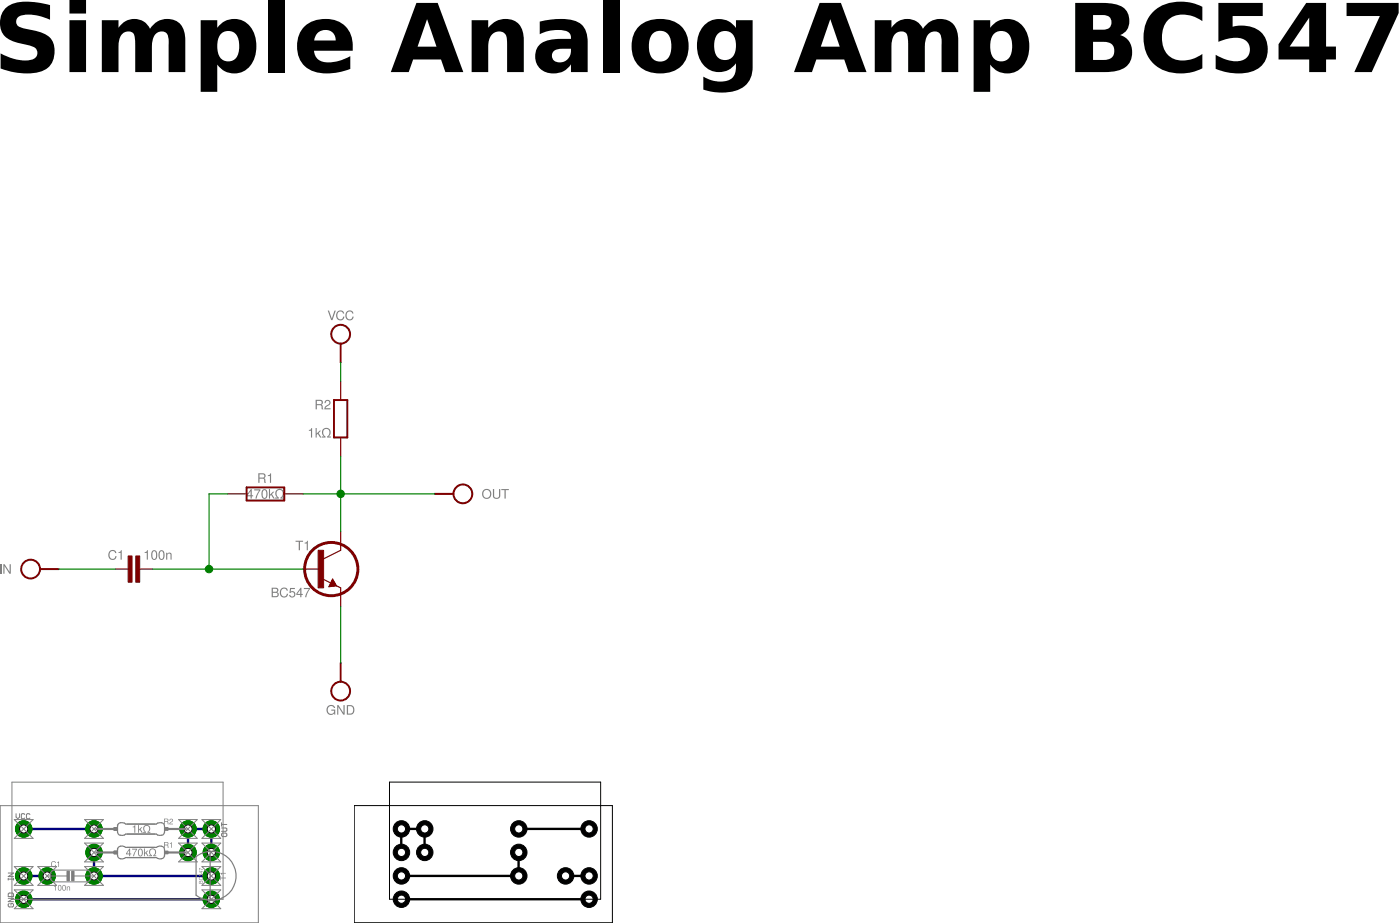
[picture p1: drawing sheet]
<?xml version="1.0" encoding="utf-8"?>
<!DOCTYPE eagle SYSTEM "eagle.dtd">
<eagle version="7.2.0">
<drawing>
<settings>
<setting alwaysvectorfont="no"/>
<setting verticaltext="up"/>
</settings>
<grid distance="0.05" unitdist="inch" unit="inch" style="lines" multiple="2" display="yes" altdistance="4" altunitdist="inch" altunit="inch"/>
<schematic xreflabel="%F%N/%S" xrefpart="/%S.%C%R">
<libraries>
<library name="t">
<symbols>
<symbol name="NPN">
<wire x1="2.54" y1="2.54" x2="0.0635" y2="1.30175" width="0.1524" layer="94"/>
<wire x1="1.4605" y1="-1.36525" x2="1.9685" y2="-2.25425" width="0.1524" layer="94"/>
<wire x1="1.9685" y1="-2.25425" x2="0.9525" y2="-2.38125" width="0.1524" layer="94"/>
<wire x1="0.9525" y1="-2.38125" x2="1.4605" y2="-1.36525" width="0.1524" layer="94"/>
<wire x1="2.54" y1="-2.54" x2="1.9685" y2="-2.25425" width="0.1524" layer="94"/>
<wire x1="1.9685" y1="-2.25425" x2="0.308" y2="-1.424" width="0.1524" layer="94"/>
<wire x1="1.2065" y1="-2.25425" x2="1.778" y2="-2.19075" width="0.3048" layer="94"/>
<wire x1="1.778" y1="-2.19075" x2="1.4605" y2="-1.61925" width="0.3048" layer="94"/>
<wire x1="1.4605" y1="-1.61925" x2="1.2065" y2="-2.12725" width="0.254" layer="94"/>
<wire x1="1.2065" y1="-2.12725" x2="1.5875" y2="-2.12725" width="0.254" layer="94"/>
<wire x1="1.5875" y1="-2.12725" x2="1.4605" y2="-1.87325" width="0.254" layer="94"/>
<text x="-1.524" y="2.54" size="1.27" layer="95" ratio="10" align="bottom-right">&gt;NAME</text>
<text x="-1.524" y="-2.54" size="1.27" layer="96" ratio="10" align="top-right">&gt;VALUE</text>
<rectangle x1="-0.508" y1="-2.54" x2="0.254" y2="2.54" layer="94"/>
<pin name="B" x="-2.54" y="0" visible="off" length="short" direction="pas" swaplevel="1"/>
<pin name="E" x="2.54" y="-5.08" visible="off" length="short" direction="pas" swaplevel="3" rot="R90"/>
<pin name="C" x="2.54" y="5.08" visible="off" length="short" direction="pas" swaplevel="2" rot="R270"/>
<circle x="1.27" y="0" radius="3.5921" width="0.381" layer="94"/>
</symbol>
</symbols>
<devicesets>
<deviceset name="BC547" prefix="T">
<gates>
<gate name="1" symbol="NPN" x="0" y="0"/>
</gates>
<devices>
<device name="" package="TO92-CBE">
<connects>
<connect gate="1" pin="B" pad="B"/>
<connect gate="1" pin="C" pad="C"/>
<connect gate="1" pin="E" pad="E"/>
</connects>
<technologies>
<technology name=""/>
</technologies>
</device>
<device name="-A" package="TO92-CBE-A">
<connects>
<connect gate="1" pin="B" pad="B"/>
<connect gate="1" pin="C" pad="C"/>
<connect gate="1" pin="E" pad="E"/>
</connects>
<technologies>
<technology name=""/>
</technologies>
</device>
</devices>
</deviceset>
</devicesets>
</library>
<library name="r">
<symbols>
<symbol name="R-H">
<text x="0" y="1.4986" size="1.27" layer="95" align="bottom-center">&gt;NAME</text>
<pin name="2" x="5.08" y="0" visible="off" length="short" direction="pas" swaplevel="1" rot="R180"/>
<pin name="1" x="-5.08" y="0" visible="off" length="short" direction="pas" swaplevel="1"/>
<wire x1="-2.54" y1="-0.889" x2="2.54" y2="-0.889" width="0.254" layer="94"/>
<wire x1="2.54" y1="0.889" x2="-2.54" y2="0.889" width="0.254" layer="94"/>
<wire x1="2.54" y1="-0.889" x2="2.54" y2="0.889" width="0.254" layer="94"/>
<wire x1="-2.54" y1="-0.889" x2="-2.54" y2="0.889" width="0.254" layer="94"/>
<text x="0" y="0" size="1.27" layer="96" rot="R180" align="center">&gt;VALUE</text>
</symbol>
<symbol name="R">
<pin name="2" x="5.08" y="0" visible="off" length="short" direction="pas" swaplevel="1" rot="R180"/>
<pin name="1" x="-5.08" y="0" visible="off" length="short" direction="pas" swaplevel="1"/>
<wire x1="-2.54" y1="-0.889" x2="2.54" y2="-0.889" width="0.254" layer="94"/>
<wire x1="2.54" y1="0.889" x2="-2.54" y2="0.889" width="0.254" layer="94"/>
<wire x1="2.54" y1="-0.889" x2="2.54" y2="0.889" width="0.254" layer="94"/>
<wire x1="-2.54" y1="-0.889" x2="-2.54" y2="0.889" width="0.254" layer="94"/>
<text x="1.27" y="1.27" size="1.27" layer="95" rot="R270" align="bottom-right">&gt;NAME</text>
<text x="-1.27" y="1.27" size="1.27" layer="96" rot="R270" align="top-right">&gt;VALUE</text>
</symbol>
</symbols>
<devicesets>
<deviceset name="R-H" prefix="R" uservalue="yes">
<gates>
<gate name="1" symbol="R-H" x="0" y="0"/>
</gates>
<devices>
<device name="0202/10" package="0202/10">
<connects>
<connect gate="1" pin="1" pad="1"/>
<connect gate="1" pin="2" pad="2"/>
</connects>
<technologies>
<technology name=""/>
</technologies>
</device>
<device name="0202/10-V" package="0202/10-V">
<connects>
<connect gate="1" pin="1" pad="1"/>
<connect gate="1" pin="2" pad="2"/>
</connects>
<technologies>
<technology name=""/>
</technologies>
</device>
<device name="0202/12" package="0202/12">
<connects>
<connect gate="1" pin="1" pad="1"/>
<connect gate="1" pin="2" pad="2"/>
</connects>
<technologies>
<technology name=""/>
</technologies>
</device>
<device name="0202/15" package="0202/15">
<connects>
<connect gate="1" pin="1" pad="1"/>
<connect gate="1" pin="2" pad="2"/>
</connects>
<technologies>
<technology name=""/>
</technologies>
</device>
<device name="0204/10" package="0204/10">
<connects>
<connect gate="1" pin="1" pad="1"/>
<connect gate="1" pin="2" pad="2"/>
</connects>
<technologies>
<technology name=""/>
</technologies>
</device>
<device name="0204/10-V" package="0204/10-V">
<connects>
<connect gate="1" pin="1" pad="1"/>
<connect gate="1" pin="2" pad="2"/>
</connects>
<technologies>
<technology name=""/>
</technologies>
</device>
<device name="0204/7" package="0204/7">
<connects>
<connect gate="1" pin="1" pad="1"/>
<connect gate="1" pin="2" pad="2"/>
</connects>
<technologies>
<technology name=""/>
</technologies>
</device>
<device name="0204/7-V" package="0204/7-V">
<connects>
<connect gate="1" pin="1" pad="1"/>
<connect gate="1" pin="2" pad="2"/>
</connects>
<technologies>
<technology name=""/>
</technologies>
</device>
<device name="0202/7-V" package="0202/7-V">
<connects>
<connect gate="1" pin="1" pad="1"/>
<connect gate="1" pin="2" pad="2"/>
</connects>
<technologies>
<technology name=""/>
</technologies>
</device>
<device name="0202/5" package="0202/5">
<connects>
<connect gate="1" pin="1" pad="1"/>
<connect gate="1" pin="2" pad="2"/>
</connects>
<technologies>
<technology name=""/>
</technologies>
</device>
<device name="0202/5-V" package="0202/5-V">
<connects>
<connect gate="1" pin="1" pad="1"/>
<connect gate="1" pin="2" pad="2"/>
</connects>
<technologies>
<technology name=""/>
</technologies>
</device>
<device name="0202/7" package="0202/7">
<connects>
<connect gate="1" pin="1" pad="1"/>
<connect gate="1" pin="2" pad="2"/>
</connects>
<technologies>
<technology name=""/>
</technologies>
</device>
<device name="0204/12" package="0204/12">
<connects>
<connect gate="1" pin="1" pad="1"/>
<connect gate="1" pin="2" pad="2"/>
</connects>
<technologies>
<technology name=""/>
</technologies>
</device>
<device name="0204/12-V" package="0204/12-V">
<connects>
<connect gate="1" pin="1" pad="1"/>
<connect gate="1" pin="2" pad="2"/>
</connects>
<technologies>
<technology name=""/>
</technologies>
</device>
<device name="0204/15" package="0204/15">
<connects>
<connect gate="1" pin="1" pad="1"/>
<connect gate="1" pin="2" pad="2"/>
</connects>
<technologies>
<technology name=""/>
</technologies>
</device>
<device name="0204/15-V" package="0204/15-V">
<connects>
<connect gate="1" pin="1" pad="1"/>
<connect gate="1" pin="2" pad="2"/>
</connects>
<technologies>
<technology name=""/>
</technologies>
</device>
<device name="0204/2V" package="0204/2V">
<connects>
<connect gate="1" pin="1" pad="1"/>
<connect gate="1" pin="2" pad="2"/>
</connects>
<technologies>
<technology name=""/>
</technologies>
</device>
<device name="0204/2" package="0204/2">
<connects>
<connect gate="1" pin="1" pad="1"/>
<connect gate="1" pin="2" pad="2"/>
</connects>
<technologies>
<technology name=""/>
</technologies>
</device>
<device name="0204V" package="0204V">
<connects>
<connect gate="1" pin="1" pad="1"/>
<connect gate="1" pin="2" pad="2"/>
</connects>
<technologies>
<technology name=""/>
</technologies>
</device>
<device name="0202/2" package="0202/2">
<connects>
<connect gate="1" pin="1" pad="1"/>
<connect gate="1" pin="2" pad="2"/>
</connects>
<technologies>
<technology name=""/>
</technologies>
</device>
<device name="0202/2V" package="0202/2V">
<connects>
<connect gate="1" pin="1" pad="1"/>
<connect gate="1" pin="2" pad="2"/>
</connects>
<technologies>
<technology name=""/>
</technologies>
</device>
<device name="0204/2.54" package="0204/2.54">
<connects>
<connect gate="1" pin="1" pad="1"/>
<connect gate="1" pin="2" pad="2"/>
</connects>
<technologies>
<technology name=""/>
</technologies>
</device>
</devices>
</deviceset>
<deviceset name="R" prefix="R" uservalue="yes">
<gates>
<gate name="1" symbol="R" x="0" y="0"/>
</gates>
<devices>
<device name="0204/5" package="0204/5">
<connects>
<connect gate="1" pin="1" pad="2"/>
<connect gate="1" pin="2" pad="1"/>
</connects>
<technologies>
<technology name=""/>
</technologies>
</device>
<device name="0204/7" package="0204/7">
<connects>
<connect gate="1" pin="1" pad="2"/>
<connect gate="1" pin="2" pad="1"/>
</connects>
<technologies>
<technology name=""/>
</technologies>
</device>
<device name="0204V" package="0204V">
<connects>
<connect gate="1" pin="1" pad="2"/>
<connect gate="1" pin="2" pad="1"/>
</connects>
<technologies>
<technology name=""/>
</technologies>
</device>
<device name="0207/10" package="0207/10">
<connects>
<connect gate="1" pin="1" pad="2"/>
<connect gate="1" pin="2" pad="1"/>
</connects>
<technologies>
<technology name=""/>
</technologies>
</device>
<device name="0207/12" package="0207/12">
<connects>
<connect gate="1" pin="1" pad="2"/>
<connect gate="1" pin="2" pad="1"/>
</connects>
<technologies>
<technology name=""/>
</technologies>
</device>
<device name="0207/15" package="0207/15">
<connects>
<connect gate="1" pin="1" pad="2"/>
<connect gate="1" pin="2" pad="1"/>
</connects>
<technologies>
<technology name=""/>
</technologies>
</device>
<device name="0207/2V" package="0207/2V">
<connects>
<connect gate="1" pin="1" pad="2"/>
<connect gate="1" pin="2" pad="1"/>
</connects>
<technologies>
<technology name=""/>
</technologies>
</device>
<device name="0207/5V" package="0207/5V">
<connects>
<connect gate="1" pin="1" pad="2"/>
<connect gate="1" pin="2" pad="1"/>
</connects>
<technologies>
<technology name=""/>
</technologies>
</device>
<device name="0207/7" package="0207/7">
<connects>
<connect gate="1" pin="1" pad="2"/>
<connect gate="1" pin="2" pad="1"/>
</connects>
<technologies>
<technology name=""/>
</technologies>
</device>
<device name="0204/10" package="0204/10">
<connects>
<connect gate="1" pin="1" pad="2"/>
<connect gate="1" pin="2" pad="1"/>
</connects>
<technologies>
<technology name=""/>
</technologies>
</device>
<device name="0204/12" package="0204/12">
<connects>
<connect gate="1" pin="1" pad="2"/>
<connect gate="1" pin="2" pad="1"/>
</connects>
<technologies>
<technology name=""/>
</technologies>
</device>
<device name="0204/15" package="0204/15">
<connects>
<connect gate="1" pin="1" pad="2"/>
<connect gate="1" pin="2" pad="1"/>
</connects>
<technologies>
<technology name=""/>
</technologies>
</device>
<device name="0204/2V" package="0204/2V">
<connects>
<connect gate="1" pin="1" pad="2"/>
<connect gate="1" pin="2" pad="1"/>
</connects>
<technologies>
<technology name=""/>
</technologies>
</device>
<device name="0202/2V" package="0202/2V">
<connects>
<connect gate="1" pin="1" pad="2"/>
<connect gate="1" pin="2" pad="1"/>
</connects>
<technologies>
<technology name=""/>
</technologies>
</device>
<device name="0202/5" package="0202/5">
<connects>
<connect gate="1" pin="1" pad="2"/>
<connect gate="1" pin="2" pad="1"/>
</connects>
<technologies>
<technology name=""/>
</technologies>
</device>
<device name="0202/7" package="0202/7">
<connects>
<connect gate="1" pin="1" pad="2"/>
<connect gate="1" pin="2" pad="1"/>
</connects>
<technologies>
<technology name=""/>
</technologies>
</device>
<device name="0202/10" package="0202/10">
<connects>
<connect gate="1" pin="1" pad="2"/>
<connect gate="1" pin="2" pad="1"/>
</connects>
<technologies>
<technology name=""/>
</technologies>
</device>
<device name="0202V" package="0202V">
<connects>
<connect gate="1" pin="1" pad="2"/>
<connect gate="1" pin="2" pad="1"/>
</connects>
<technologies>
<technology name=""/>
</technologies>
</device>
<device name="0202/12" package="0202/12">
<connects>
<connect gate="1" pin="1" pad="2"/>
<connect gate="1" pin="2" pad="1"/>
</connects>
<technologies>
<technology name=""/>
</technologies>
</device>
<device name="0202/15" package="0202/15">
<connects>
<connect gate="1" pin="1" pad="2"/>
<connect gate="1" pin="2" pad="1"/>
</connects>
<technologies>
<technology name=""/>
</technologies>
</device>
<device name="0202/7-V" package="0202/7-V">
<connects>
<connect gate="1" pin="1" pad="2"/>
<connect gate="1" pin="2" pad="1"/>
</connects>
<technologies>
<technology name=""/>
</technologies>
</device>
<device name="0202/5-V" package="0202/5-V">
<connects>
<connect gate="1" pin="1" pad="2"/>
<connect gate="1" pin="2" pad="1"/>
</connects>
<technologies>
<technology name=""/>
</technologies>
</device>
<device name="0202/10-V" package="0202/10-V">
<connects>
<connect gate="1" pin="1" pad="2"/>
<connect gate="1" pin="2" pad="1"/>
</connects>
<technologies>
<technology name=""/>
</technologies>
</device>
<device name="0204/7-V" package="0204/7-V">
<connects>
<connect gate="1" pin="1" pad="2"/>
<connect gate="1" pin="2" pad="1"/>
</connects>
<technologies>
<technology name=""/>
</technologies>
</device>
<device name="0204/10-V" package="0204/10-V">
<connects>
<connect gate="1" pin="1" pad="2"/>
<connect gate="1" pin="2" pad="1"/>
</connects>
<technologies>
<technology name=""/>
</technologies>
</device>
<device name="0204/12-V" package="0204/12-V">
<connects>
<connect gate="1" pin="1" pad="2"/>
<connect gate="1" pin="2" pad="1"/>
</connects>
<technologies>
<technology name=""/>
</technologies>
</device>
<device name="0204/15-V" package="0204/15-V">
<connects>
<connect gate="1" pin="1" pad="2"/>
<connect gate="1" pin="2" pad="1"/>
</connects>
<technologies>
<technology name=""/>
</technologies>
</device>
<device name="0204/2" package="0204/2">
<connects>
<connect gate="1" pin="1" pad="2"/>
<connect gate="1" pin="2" pad="1"/>
</connects>
<technologies>
<technology name=""/>
</technologies>
</device>
<device name="0202/12-V" package="0202/12-V">
<connects>
<connect gate="1" pin="1" pad="2"/>
<connect gate="1" pin="2" pad="1"/>
</connects>
<technologies>
<technology name=""/>
</technologies>
</device>
<device name="0202/2" package="0202/2">
<connects>
<connect gate="1" pin="1" pad="2"/>
<connect gate="1" pin="2" pad="1"/>
</connects>
<technologies>
<technology name=""/>
</technologies>
</device>
<device name="0204/2.54" package="0204/2.54">
<connects>
<connect gate="1" pin="1" pad="2"/>
<connect gate="1" pin="2" pad="1"/>
</connects>
<technologies>
<technology name=""/>
</technologies>
</device>
</devices>
</deviceset>
</devicesets>
</library>
<library name="c">
<symbols>
<symbol name="C-H">
<text x="-1.27" y="1.27" size="1.27" layer="95" align="bottom-right">&gt;NAME</text>
<text x="1.27" y="1.27" size="1.27" layer="96">&gt;VALUE</text>
<pin name="1" x="-2.54" y="0" visible="off" length="point" direction="pas" swaplevel="1"/>
<pin name="2" x="2.54" y="0" visible="off" length="point" direction="pas" swaplevel="1" rot="R180"/>
<wire x1="2.54" y1="0" x2="0.762" y2="0" width="0.1524" layer="94"/>
<wire x1="-2.54" y1="0" x2="-0.762" y2="0" width="0.1524" layer="94"/>
<rectangle x1="-1.27" y1="-0.254" x2="2.286" y2="0.254" layer="94" rot="R90"/>
<rectangle x1="-2.286" y1="-0.254" x2="1.27" y2="0.254" layer="94" rot="R90"/>
</symbol>
</symbols>
<devicesets>
<deviceset name="C-H" prefix="C" uservalue="yes">
<gates>
<gate name="1" symbol="C-H" x="0" y="0"/>
</gates>
<devices>
<device name="025-015X024" package="C025-015X024">
<connects>
<connect gate="1" pin="1" pad="1"/>
<connect gate="1" pin="2" pad="2"/>
</connects>
<technologies>
<technology name=""/>
</technologies>
</device>
<device name="050-020X044" package="C050-020X044">
<connects>
<connect gate="1" pin="1" pad="1"/>
<connect gate="1" pin="2" pad="2"/>
</connects>
<technologies>
<technology name=""/>
</technologies>
</device>
<device name="075-020X044" package="C075-020X044">
<connects>
<connect gate="1" pin="1" pad="1"/>
<connect gate="1" pin="2" pad="2"/>
</connects>
<technologies>
<technology name=""/>
</technologies>
</device>
<device name="075-020X044/V" package="C075-020X044/V">
<connects>
<connect gate="1" pin="1" pad="1"/>
<connect gate="1" pin="2" pad="2"/>
</connects>
<technologies>
<technology name=""/>
</technologies>
</device>
<device name="050-020X044/V" package="C050-020X044/V">
<connects>
<connect gate="1" pin="1" pad="1"/>
<connect gate="1" pin="2" pad="2"/>
</connects>
<technologies>
<technology name=""/>
</technologies>
</device>
<device name="050-024X044" package="C050-024X044">
<connects>
<connect gate="1" pin="1" pad="1"/>
<connect gate="1" pin="2" pad="2"/>
</connects>
<technologies>
<technology name=""/>
</technologies>
</device>
<device name="050-024X044/V" package="C050-024X044/V">
<connects>
<connect gate="1" pin="1" pad="1"/>
<connect gate="1" pin="2" pad="2"/>
</connects>
<technologies>
<technology name=""/>
</technologies>
</device>
<device name="050-020X036" package="C050-020X036">
<connects>
<connect gate="1" pin="1" pad="1"/>
<connect gate="1" pin="2" pad="2"/>
</connects>
<technologies>
<technology name=""/>
</technologies>
</device>
<device name="050-020X036/V" package="C050-020X036/V">
<connects>
<connect gate="1" pin="1" pad="1"/>
<connect gate="1" pin="2" pad="2"/>
</connects>
<technologies>
<technology name=""/>
</technologies>
</device>
</devices>
</deviceset>
</devicesets>
</library>
<library name="pad">
<symbols>
<symbol name="HPORT">
<pin name="P$1" x="0" y="0" visible="off" length="point" direction="pas" function="dot"/>
<wire x1="0" y1="0" x2="-2.54" y2="0" width="0.254" layer="94"/>
<circle x="-3.81" y="0" radius="1.27" width="0.254" layer="94"/>
<text x="-6.35" y="0" size="1.27" layer="95" align="center-right">&gt;NAME</text>
</symbol>
<symbol name="VPORT">
<pin name="P$1" x="0" y="0" visible="off" length="point" direction="pas" function="dot" rot="R270"/>
<wire x1="0" y1="0" x2="0" y2="2.54" width="0.254" layer="94"/>
<circle x="0" y="3.81" radius="1.27" width="0.254" layer="94"/>
<text x="0" y="6.35" size="1.27" layer="95" align="center">&gt;NAME</text>
</symbol>
</symbols>
<devicesets>
<deviceset name="HPORT" prefix="J">
<gates>
<gate name="1" symbol="HPORT" x="0" y="0"/>
</gates>
<devices>
<device name="" package="SPAD">
<connects>
<connect gate="1" pin="P$1" pad="1"/>
</connects>
<technologies>
<technology name=""/>
</technologies>
</device>
</devices>
</deviceset>
<deviceset name="VPORT" prefix="J">
<gates>
<gate name="G$1" symbol="VPORT" x="0" y="0"/>
</gates>
<devices>
<device name="" package="SPAD">
<connects>
<connect gate="G$1" pin="P$1" pad="1"/>
</connects>
<technologies>
<technology name=""/>
</technologies>
</device>
</devices>
</deviceset>
</devicesets>
</library>
</libraries>
<attributes>
</attributes>
<variantdefs>
</variantdefs>
<classes>
<class number="0" name="default" width="0" drill="0">
</class>
</classes>
<parts>
<part name="T1" library="t" deviceset="BC547" device=""/>
<part name="R1" library="r" deviceset="R-H" device="0204/10" value="470kΩ"/>
<part name="R2" library="r" deviceset="R" device="0204/10" value="1kΩ"/>
<part name="C1" library="c" deviceset="C-H" device="050-020X044" value="100n"/>
<part name="OUT" library="pad" deviceset="HPORT" device=""/>
<part name="IN" library="pad" deviceset="HPORT" device=""/>
<part name="VCC" library="pad" deviceset="VPORT" device=""/>
<part name="GND" library="pad" deviceset="VPORT" device=""/>
</parts>
<sheets>
<sheet>
<plain>
</plain>
<instances>
<instance part="T1" gate="1" x="43.18" y="20.32"/>
<instance part="R1" gate="1" x="35.56" y="30.48"/>
<instance part="R2" gate="1" x="45.72" y="40.64" rot="R90"/>
<instance part="C1" gate="1" x="17.78" y="20.32"/>
<instance part="OUT" gate="1" x="58.42" y="30.48" rot="R180"/>
<instance part="IN" gate="1" x="7.62" y="20.32"/>
<instance part="VCC" gate="G$1" x="45.72" y="48.26"/>
<instance part="GND" gate="G$1" x="45.72" y="7.62" rot="R180"/>
</instances>
<busses>
</busses>
<nets>
<net name="N$1" class="0">
<segment>
<pinref part="C1" gate="1" pin="2"/>
<wire x1="20.32" y1="20.32" x2="27.94" y2="20.32" width="0.1524" layer="91"/>
<wire x1="27.94" y1="20.32" x2="27.94" y2="30.48" width="0.1524" layer="91"/>
<pinref part="R1" gate="1" pin="1"/>
<wire x1="27.94" y1="30.48" x2="30.48" y2="30.48" width="0.1524" layer="91"/>
<pinref part="T1" gate="1" pin="B"/>
<wire x1="27.94" y1="20.32" x2="40.64" y2="20.32" width="0.1524" layer="91"/>
<junction x="27.94" y="20.32"/>
</segment>
</net>
<net name="N$2" class="0">
<segment>
<pinref part="R1" gate="1" pin="2"/>
<pinref part="T1" gate="1" pin="C"/>
<wire x1="40.64" y1="30.48" x2="45.72" y2="30.48" width="0.1524" layer="91"/>
<wire x1="45.72" y1="30.48" x2="45.72" y2="25.4" width="0.1524" layer="91"/>
<pinref part="R2" gate="1" pin="1"/>
<wire x1="45.72" y1="30.48" x2="45.72" y2="35.56" width="0.1524" layer="91"/>
<junction x="45.72" y="30.48"/>
<pinref part="OUT" gate="1" pin="P$1"/>
<wire x1="58.42" y1="30.48" x2="45.72" y2="30.48" width="0.1524" layer="91"/>
</segment>
</net>
<net name="N$3" class="0">
<segment>
<pinref part="C1" gate="1" pin="1"/>
<pinref part="IN" gate="1" pin="P$1"/>
<wire x1="7.62" y1="20.32" x2="15.24" y2="20.32" width="0.1524" layer="91"/>
</segment>
</net>
<net name="N$4" class="0">
<segment>
<pinref part="T1" gate="1" pin="E"/>
<wire x1="45.72" y1="15.24" x2="45.72" y2="7.62" width="0.1524" layer="91"/>
<pinref part="GND" gate="G$1" pin="P$1"/>
</segment>
</net>
<net name="N$5" class="0">
<segment>
<pinref part="R2" gate="1" pin="2"/>
<wire x1="45.72" y1="48.26" x2="45.72" y2="45.72" width="0.1524" layer="91"/>
<pinref part="VCC" gate="G$1" pin="P$1"/>
</segment>
</net>
</nets>
</sheet>
</sheets>
</schematic>
</drawing>
</eagle>
